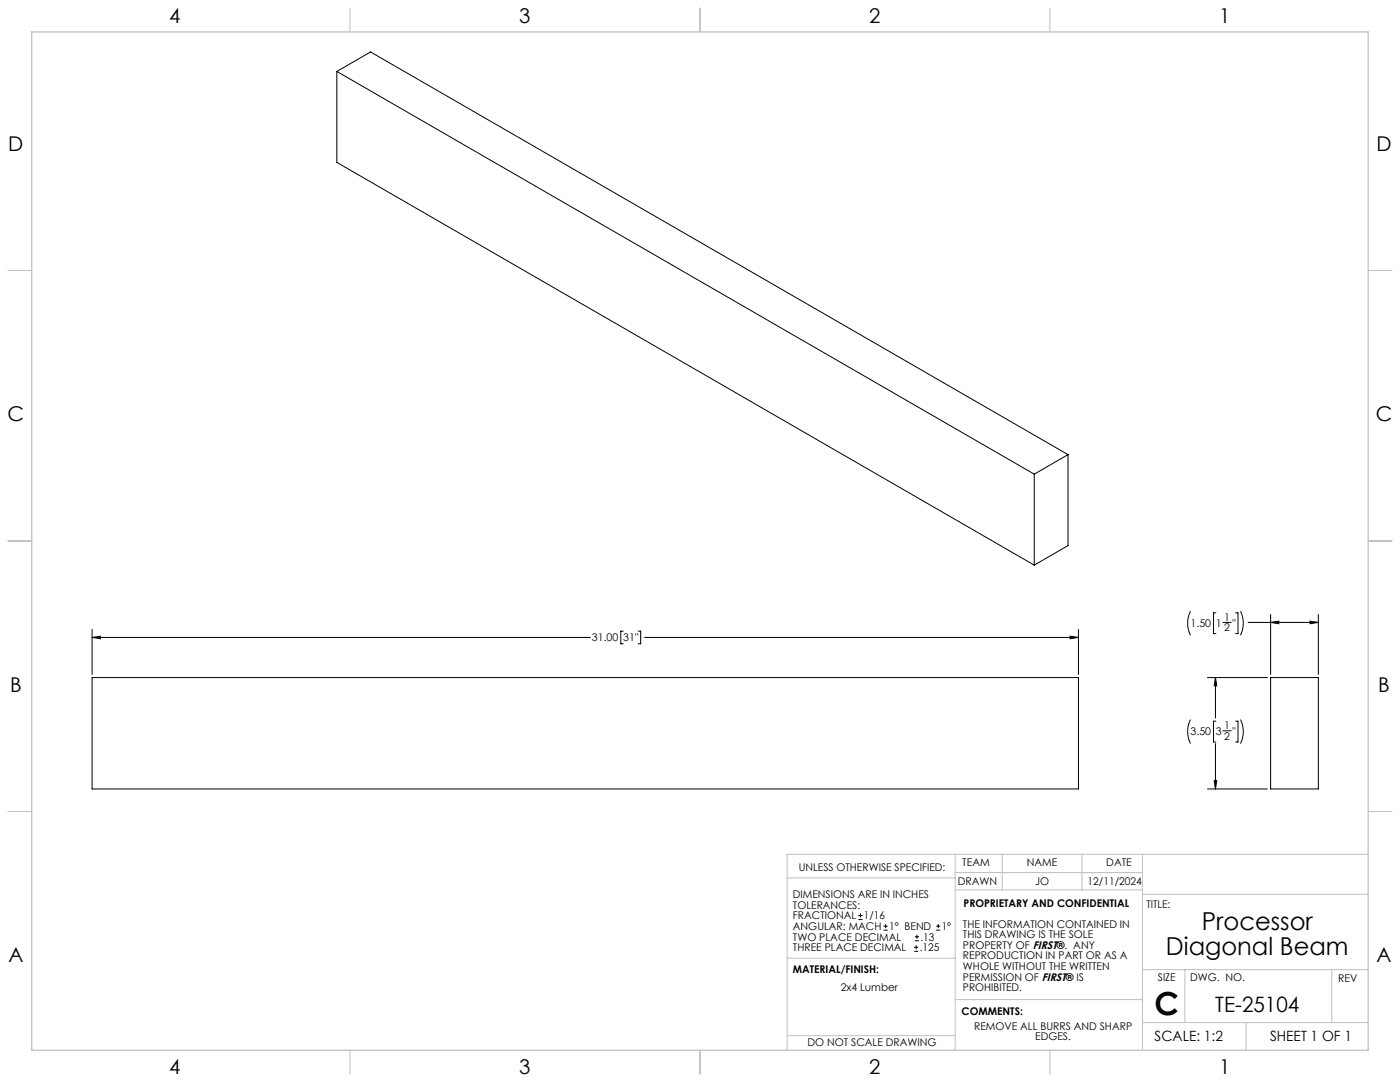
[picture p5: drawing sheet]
<svg xmlns="http://www.w3.org/2000/svg" width="559mm" height="432mm" viewBox="0 0 559 432" stroke-linecap="round" stroke-linejoin="round" font-family="sans-serif">
<g fill="none" stroke="#c0c0c0" stroke-width=".4">
<path d="M139.7 3.2v9.5M279.4 3.2v9.5M419.1 3.2v9.5M3.1 107.9h9.6M546.1 107.9h9.5M3.1 215.9h9.6M546.1 215.9h9.5M3.1 323.8h9.6M546.1 323.8h9.5M314.2 350.3h67M381.2 340.9v78.2M381.2 355.1h74.8"/>
<path d="M381.2 348.2h74.8M400 340.9v14.2M431.9 340.9v14.2M456 340.9v78.2M456 356.9h90.1M546.1 340.9h-231.9v78.2M314.2 382.4h67.2M381.2 398.9h74.8M456 387h90.1M472.9 387v21.1M531.6 387v21.1M139.7 419.1v9.6"/>
<path d="M279.4 419.1v9.6M314.2 413.3h67M419.1 419.1v9.6M456 408.1h90.1M497.4 408.1v11"/>
</g>
<path d="M12.7 12.7h533.4v406.4h-533.4z" fill="none" stroke="#c0c0c0" stroke-width=".5"/>
<g fill="none" stroke="#000" stroke-width=".4">
<path d="M134.4 28.5l13.5-7.8 278.4 160.7M134.4 28.5l278.4 160.7M134.4 28.5v36.3l278.4 160.7M412.8 189.2v36.3M426.3 181.4l-13.5 7.8M426.3 181.4v36.3l-13.5 7.8M36.8 254.4l3.3-.5v1zM36.8 251.2v17.9M36.8 254.4h198.8M248.7 251.9h-.9v5h.9M254.7 251.9h1v5h-1M257.3 254.4h173.2"/>
<path d="M427.1 253.9l3.4 .5-3.4 .5zM430.5 251.2v17.9M475.2 243.9a10.7 10.7 0 0 0 0 9.6M485.3 244.6h-.9v8.3h.9M488.1 248.4h3.3M493.2 244.6h.9v8.3h-.9M495.1 243.9a10.7 10.7 0 0 1 0 9.6M498.2 248.4h28M507.2 248.4l3.2-.5v1zM507.2 245.2v23.9M522.9 247.9l3.3 .5-3.3 .5zM526.2 245.2v23.9"/>
<path d="M36.8 270.4h393.7v44.5h-393.7zM482 270.4h23.9M485.1 270.4l.6 3.3h-1.1zM485.1 270.4v16.1M507.2 270.4h19v44.5h-19zM475.2 287.2a10.7 10.7 0 0 0 0 9.6M485.1 296.8v18.1M485.3 287.8h-.9v8.3h.9M488.1 291.6h3.3M493.2 287.8h.9v8.3h-.9M495.1 287.2a10.7 10.7 0 0 1 0 9.6M482 314.9h23.9"/>
<path d="M484.6 311.5h1.1l-.6 3.4zM342.6 367h1.6M342.6 365.4h1.6M343.4 364.6v1.5M352.7 371.2h1.6M352.7 369.6h1.6M353.5 368.8v1.6M364.9 379.7h1.6M364.9 378.1h1.6M365.2 375.4h1.6M365.2 373.8h1.6M365.7 377.3v1.5"/>
<path d="M366 373v1.6M373.7 371.2h1.6M373.7 369.6h1.6M374.5 368.8v1.6"/>
</g>
<path d="M427.1 253.9l3.4 .5-3.4 .5zM36.8 254.4l3.3-.5v1zM485.1 270.4l.6 3.3h-1.1zM484.6 311.5h1.1l-.6 3.4zM522.9 247.9l3.3 .5-3.3 .5zM507.2 248.4l3.2-.5v1z" fill="#000"/>
<text font-size="12.7" x="460.9" y="405.2">C</text>
<g font-size="9.9">
<text x="479.7" y="371.2">Processor</text>
<text x="465.4" y="381.1">Diagonal Beam</text>
</g>
<text font-size="8.5" x="485.1" y="404">TE-25104</text>
<g font-size="8.1">
<text x="67.6" y="9.3">4</text>
<text x="207.3" y="9.3">3</text>
<text x="347" y="9.3">2</text>
<text x="486.7" y="9.3">1</text>
<text x="3.3" y="60.1">D</text>
<text x="549.4" y="60.1">D</text>
<text x="3" y="168">C</text>
<text x="549.1" y="168">C</text>
<text x="4" y="276">B</text>
<text x="550.1" y="276">B</text>
<text x="3.3" y="383.9">A</text>
<text x="549.4" y="383.9">A</text>
<text x="67.6" y="428.4">4</text>
<text x="207.3" y="428.4">3</text>
<text x="347" y="428.4">2</text>
<text x="486.7" y="428.4">1</text>
</g>
<g font-size="5.6">
<text x="460.9" y="415.2">SCALE: 1:2</text>
<text x="507" y="415.2">SHEET 1 OF 1</text>
</g>
<g font-size="4.2">
<text x="475.2" y="250.1">1.50</text>
<text x="485.3" y="250.1">1</text>
<text x="488.6" y="247.7">1</text>
<text x="488.6" y="251.9">2</text>
<text x="491.9" y="250.1">&quot;</text>
<text x="236.3" y="256">31.00</text>
<text x="248.8" y="256">31&quot;</text>
<text x="475.2" y="293.3">3.50</text>
<text x="485.3" y="293.3">3</text>
<text x="488.6" y="291">1</text>
<text x="491.9" y="293.3">&quot;</text>
<text x="488.6" y="295.2">2</text>
<text x="318.8" y="347.7">UNLESS OTHERWISE SPECIFIED:</text>
<text x="384.1" y="345.5">TEAM</text>
<text x="409.9" y="345.7">NAME</text>
<text x="441.6" y="345.7">DATE</text>
<text x="382.3" y="353.3">DRAWN</text>
<text x="413.2" y="353.3">JO</text>
<text x="434.1" y="353.3">12/11/2024</text>
<text x="316.5" y="358.5">DIMENSIONS ARE IN INCHES</text>
<text x="316.5" y="362.7">TOLERANCES:</text>
<text x="384.6" y="361.9">PROPRIETARY AND CONFIDENTIAL</text>
<text x="457.6" y="362.3">TITLE:</text>
<text x="316.5" y="371.2">ANGULAR: MACH</text>
<text x="316.5" y="366.9">FRACTIONAL</text>
<text x="344.8" y="366.9">1/16</text>
<text x="354.9" y="371.2">1° BEND</text>
<text x="375.9" y="371.2">1°</text>
<text x="384.4" y="370.2">THE INFORMATION CONTAINED IN</text>
<text x="316.5" y="375.4">TWO PLACE DECIMAL</text>
<text x="367.4" y="375.4">.13</text>
<text x="384.4" y="374.4">THIS DRAWING IS THE SOLE</text>
<text x="316.5" y="379.6">THREE PLACE DECIMAL</text>
<text x="367.1" y="379.6">.125</text>
<text x="384.4" y="378.6">PROPERTY OF FIRST®. ANY</text>
<text x="384.4" y="382.9">REPRODUCTION IN PART OR AS A</text>
<text x="316.5" y="388.4">MATERIAL/FINISH:</text>
<text x="384.4" y="387.1">WHOLE WITHOUT THE WRITTEN</text>
<text x="335.5" y="395.6">2x4 Lumber</text>
<text x="384.4" y="391.3">PERMISSION OF FIRST® IS</text>
<text x="384.4" y="395.6">PROHIBITED.</text>
<text x="462.2" y="391.3">SIZE</text>
<text x="475.1" y="391.3">DWG. NO.</text>
<text x="534.1" y="391.8">REV</text>
<text x="383.8" y="405.1">COMMENTS:</text>
<text x="388.8" y="410.9">REMOVE ALL BURRS AND SHARP</text>
<text x="322.3" y="417.6">DO NOT SCALE DRAWING</text>
<text x="413.2" y="415.2">EDGES.</text>
</g>
</svg>
